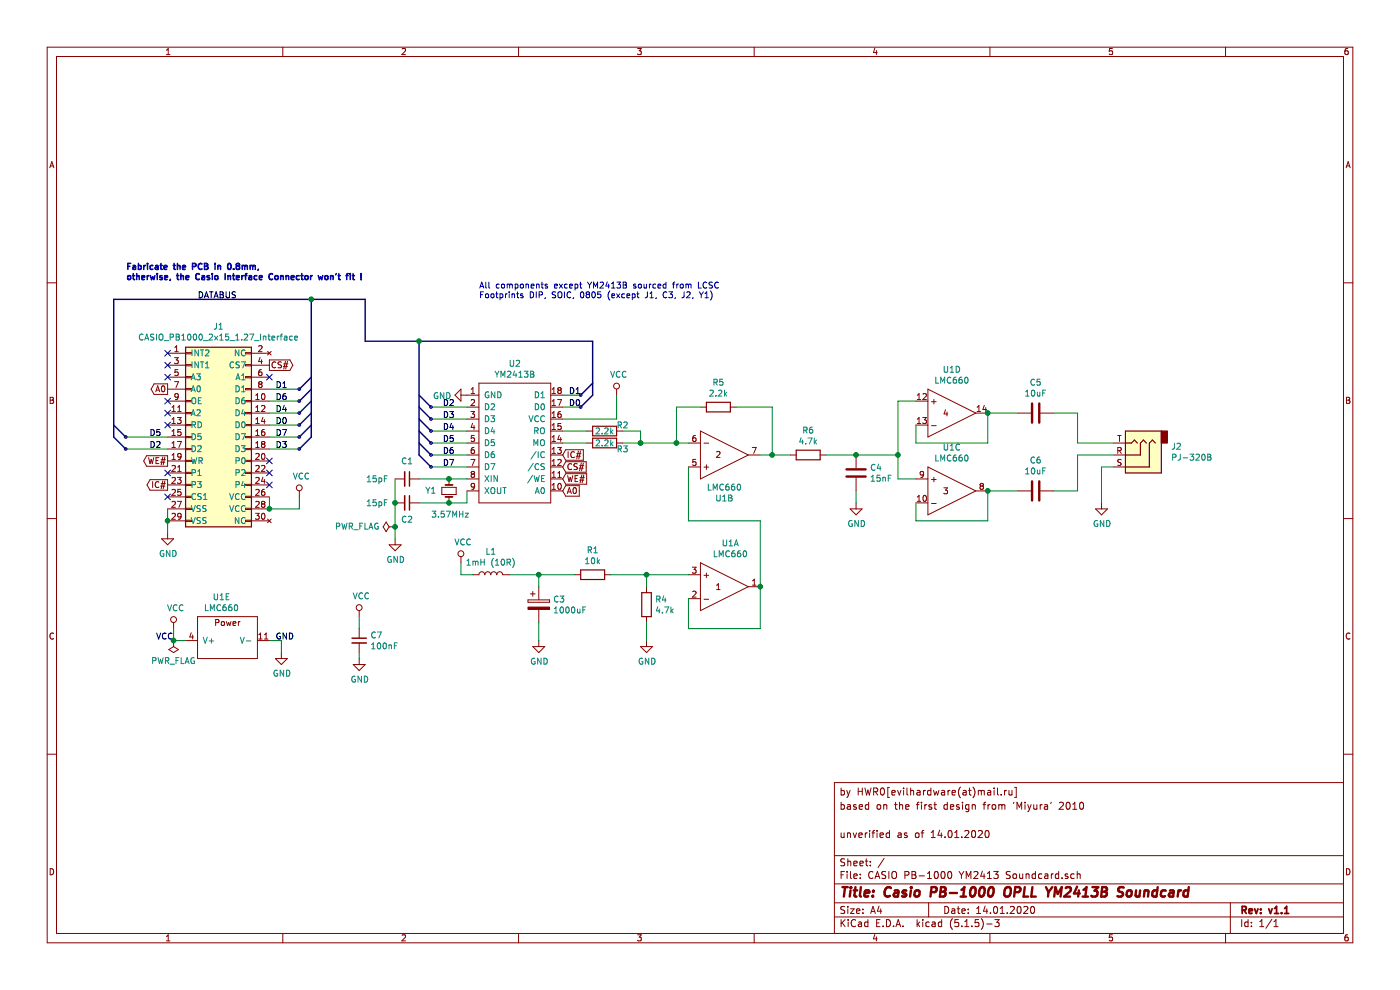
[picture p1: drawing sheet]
EESchema Schematic File Version 4
EELAYER 30 0
EELAYER END
$Descr A4 11693 8268
encoding utf-8
Sheet 1 1
Title "Casio PB-1000 OPLL YM2413B Soundcard"
Date "14.01.2020"
Rev "v1.1"
Comp ""
Comment1 "unverified as of 14.01.2020"
Comment2 ""
Comment3 "based on the first design from 'Miyura' 2010"
Comment4 "by HWR0[evilhardware(at)mail.ru]"
$EndDescr
$Comp
L hwreverse:CASIO_PB1000_2x15_1.27_Interface J1
U 1 1
P 1400 2950
F 0 "J1" H 1825 3175 50  0000 C CNN
F 1 "CASIO_PB1000_2x15_1.27_Interface" H 1825 3084 50  0000 C CNN
F 2 "hwreverse:Connector_Casio_2x15_1.27_SYSBUS" H 1600 2250 50  0001 C CNN
F 3 "" H 1600 2250 50  0001 C CNN
	1    1400 2950
	1    0    0    -1  
$EndComp
$Comp
L hwreverse:YM2413B U2
U 1 1
P 4300 3900
F 0 "U2" H 4300 4765 50  0000 C CNN
F 1 "YM2413B" H 4300 4674 50  0000 C CNN
F 2 "Package_DIP:DIP-18_W7.62mm" H 4300 3450 50  0001 C CNN
F 3 "" H 4300 3900 50  0001 C CNN
	1    4300 3900
	1    0    0    -1  
$EndComp
$Comp
L Device:L L1
U 1 1
P 4100 4800
F 0 "L1" V 4290 4800 50  0000 C CNN
F 1 "1mH (10R)" V 4199 4800 50  0000 C CNN
F 2 "Inductor_SMD:L_0805_2012Metric_Pad1.15x1.40mm_HandSolder" H 4100 4800 50  0001 C CNN
F 3 "~" H 4100 4800 50  0001 C CNN
	1    4100 4800
	0    -1   -1   0   
$EndComp
$Comp
L Device:R R4
U 1 1
P 5400 5050
F 0 "R4" H 5470 5096 50  0000 L CNN
F 1 "4.7k" H 5470 5005 50  0000 L CNN
F 2 "Resistor_SMD:R_0805_2012Metric_Pad1.15x1.40mm_HandSolder" V 5330 5050 50  0001 C CNN
F 3 "~" H 5400 5050 50  0001 C CNN
	1    5400 5050
	1    0    0    -1  
$EndComp
$Comp
L Device:R R1
U 1 1
P 4950 4800
F 0 "R1" V 4743 4800 50  0000 C CNN
F 1 "10k" V 4834 4800 50  0000 C CNN
F 2 "Resistor_SMD:R_0805_2012Metric_Pad1.15x1.40mm_HandSolder" V 4880 4800 50  0001 C CNN
F 3 "~" H 4950 4800 50  0001 C CNN
	1    4950 4800
	0    1    1    0   
$EndComp
$Comp
L Device:R R2
U 1 1
P 5050 3600
F 0 "R2" V 5000 3750 50  0000 C CNN
F 1 "2.2k" V 5050 3600 50  0000 C CNN
F 2 "Resistor_SMD:R_0805_2012Metric_Pad1.15x1.40mm_HandSolder" V 4980 3600 50  0001 C CNN
F 3 "~" H 5050 3600 50  0001 C CNN
	1    5050 3600
	0    1    1    0   
$EndComp
$Comp
L Device:R R3
U 1 1
P 5050 3700
F 0 "R3" V 5100 3850 50  0000 C CNN
F 1 "2.2k" V 5050 3700 50  0000 C CNN
F 2 "Resistor_SMD:R_0805_2012Metric_Pad1.15x1.40mm_HandSolder" V 4980 3700 50  0001 C CNN
F 3 "~" H 5050 3700 50  0001 C CNN
	1    5050 3700
	0    1    1    0   
$EndComp
$Comp
L Device:R R5
U 1 1
P 6000 3400
F 0 "R5" V 5793 3400 50  0000 C CNN
F 1 "2.2k" V 5884 3400 50  0000 C CNN
F 2 "Resistor_SMD:R_0805_2012Metric_Pad1.15x1.40mm_HandSolder" V 5930 3400 50  0001 C CNN
F 3 "~" H 6000 3400 50  0001 C CNN
	1    6000 3400
	0    1    1    0   
$EndComp
$Comp
L Device:R R6
U 1 1
P 6750 3800
F 0 "R6" V 6543 3800 50  0000 C CNN
F 1 "4.7k" V 6634 3800 50  0000 C CNN
F 2 "Resistor_SMD:R_0805_2012Metric_Pad1.15x1.40mm_HandSolder" V 6680 3800 50  0001 C CNN
F 3 "~" H 6750 3800 50  0001 C CNN
	1    6750 3800
	0    1    1    0   
$EndComp
$Comp
L Device:C C6
U 1 1
P 8650 4100
F 0 "C6" V 8902 4100 50  0000 C CNN
F 1 "10uF" V 8811 4100 50  0000 C CNN
F 2 "Capacitor_SMD:C_0805_2012Metric_Pad1.15x1.40mm_HandSolder" H 8688 3950 50  0001 C CNN
F 3 "~" H 8650 4100 50  0001 C CNN
	1    8650 4100
	0    -1   -1   0   
$EndComp
$Comp
L Device:C C4
U 1 1
P 7150 3950
F 0 "C4" H 7265 3996 50  0000 L CNN
F 1 "15nF" H 7265 3905 50  0000 L CNN
F 2 "Capacitor_SMD:C_0805_2012Metric_Pad1.15x1.40mm_HandSolder" H 7188 3800 50  0001 C CNN
F 3 "~" H 7150 3950 50  0001 C CNN
	1    7150 3950
	1    0    0    -1  
$EndComp
$Comp
L Device:C C5
U 1 1
P 8650 3450
F 0 "C5" V 8902 3450 50  0000 C CNN
F 1 "10uF" V 8811 3450 50  0000 C CNN
F 2 "Capacitor_SMD:C_0805_2012Metric_Pad1.15x1.40mm_HandSolder" H 8688 3300 50  0001 C CNN
F 3 "~" H 8650 3450 50  0001 C CNN
	1    8650 3450
	0    -1   -1   0   
$EndComp
$Comp
L Connector:AudioJack3 J2
U 1 1
P 9500 3800
F 0 "J2" H 9220 3733 50  0000 R CNN
F 1 "PJ-320B" H 9220 3824 50  0000 R CNN
F 2 "hwreverse:BOOMELE_PJ-320B" H 9500 3800 50  0001 C CNN
F 3 "~" H 9500 3800 50  0001 C CNN
	1    9500 3800
	-1   0    0    1   
$EndComp
$Comp
L Device:CP C3
U 1 1
P 4500 5050
F 0 "C3" H 4618 5096 50  0000 L CNN
F 1 "1000uF" H 4618 5005 50  0000 L CNN
F 2 "Capacitor_SMD:CP_Elec_10x12.6" H 4538 4900 50  0001 C CNN
F 3 "~" H 4500 5050 50  0001 C CNN
	1    4500 5050
	1    0    0    -1  
$EndComp
$Comp
L hwreverse:LMC660 U1
U 2 1
P 5850 3900
F 0 "U1" H 6050 4165 50  0000 C CNN
F 1 "LMC660" H 6050 4074 50  0000 C CNN
F 2 "hwreverse:SOIC127P600X175-14N" H 6100 3600 50  0001 C CNN
F 3 "" H 6100 3600 50  0001 C CNN
	2    5850 3900
	1    0    0    1   
$EndComp
Wire Wire Line
	4700 3700 4900 3700
Wire Wire Line
	4700 3600 4900 3600
Wire Wire Line
	5200 3600 5350 3600
Wire Wire Line
	5350 3600 5350 3700
Wire Wire Line
	5350 3700 5200 3700
Wire Wire Line
	5350 3700 5650 3700
Connection ~ 5350 3700
Wire Wire Line
	5650 3700 5650 3400
Wire Wire Line
	5650 3400 5850 3400
Connection ~ 5650 3700
Wire Wire Line
	5650 3700 5750 3700
Wire Wire Line
	6150 3400 6450 3400
Wire Wire Line
	6450 3400 6450 3800
Wire Wire Line
	6450 3800 6350 3800
$Comp
L hwreverse:LMC660 U1
U 3 1
P 7750 4000
F 0 "U1" H 7950 4265 50  0000 C CNN
F 1 "LMC660" H 7950 4174 50  0000 C CNN
F 2 "hwreverse:SOIC127P600X175-14N" H 8000 3700 50  0001 C CNN
F 3 "" H 8000 3700 50  0001 C CNN
	3    7750 4000
	1    0    0    -1  
$EndComp
Wire Wire Line
	5750 5000 5750 5250
Wire Wire Line
	5750 5250 6350 5250
Wire Wire Line
	6350 4350 5750 4350
Wire Wire Line
	5750 4350 5750 3900
Wire Wire Line
	4800 4800 4500 4800
Wire Wire Line
	4500 4900 4500 4800
Connection ~ 4500 4800
Wire Wire Line
	4500 4800 4250 4800
Wire Wire Line
	5400 4900 5400 4800
Wire Wire Line
	5400 4800 5100 4800
Wire Wire Line
	5400 5200 5400 5350
$Comp
L Device:Crystal_Small Y1
U 1 1
P 3750 4100
F 0 "Y1" V 3750 4300 50  0000 R CNN
F 1 "3.57MHz" V 3550 4250 50  0000 R CNN
F 2 "Crystal:Crystal_SMD_HC49-SD_HandSoldering" H 3750 4100 50  0001 C CNN
F 3 "~" H 3750 4100 50  0001 C CNN
	1    3750 4100
	0    -1   -1   0   
$EndComp
$Comp
L Device:C_Small C1
U 1 1
P 3400 4000
F 0 "C1" V 3250 4000 50  0000 C CNN
F 1 "15pF" V 3400 3750 50  0000 C CNN
F 2 "Capacitor_SMD:C_0805_2012Metric_Pad1.15x1.40mm_HandSolder" H 3400 4000 50  0001 C CNN
F 3 "~" H 3400 4000 50  0001 C CNN
	1    3400 4000
	0    1    1    0   
$EndComp
$Comp
L Device:C_Small C2
U 1 1
P 3400 4200
F 0 "C2" V 3537 4200 50  0000 C CNN
F 1 "15pF" V 3400 3950 50  0000 C CNN
F 2 "Capacitor_SMD:C_0805_2012Metric_Pad1.15x1.40mm_HandSolder" H 3400 4200 50  0001 C CNN
F 3 "~" H 3400 4200 50  0001 C CNN
	1    3400 4200
	0    1    1    0   
$EndComp
Wire Wire Line
	3900 4000 3750 4000
Connection ~ 3750 4000
Wire Wire Line
	3750 4000 3500 4000
Wire Wire Line
	3500 4200 3750 4200
Wire Wire Line
	3750 4200 3900 4200
Wire Wire Line
	3900 4200 3900 4100
Connection ~ 3750 4200
Wire Wire Line
	3300 4000 3300 4200
Connection ~ 3300 4200
Wire Wire Line
	3300 4200 3300 4400
Wire Wire Line
	3850 4700 3850 4800
Wire Wire Line
	3850 4800 3950 4800
Wire Wire Line
	6450 3800 6600 3800
Connection ~ 6450 3800
Wire Wire Line
	6900 3800 7150 3800
Wire Wire Line
	7150 4100 7150 4200
Wire Wire Line
	7150 3800 7500 3800
Connection ~ 7150 3800
$Comp
L hwreverse:LMC660 U1
U 4 1
P 7750 3350
F 0 "U1" H 7950 3615 50  0000 C CNN
F 1 "LMC660" H 7950 3524 50  0000 C CNN
F 2 "hwreverse:SOIC127P600X175-14N" H 8000 3050 50  0001 C CNN
F 3 "" H 8000 3050 50  0001 C CNN
	4    7750 3350
	1    0    0    -1  
$EndComp
$Comp
L hwreverse:LMC660 U1
U 5 1
P 1650 5250
F 0 "U1" H 1850 5515 50  0000 C CNN
F 1 "LMC660" H 1850 5424 50  0000 C CNN
F 2 "hwreverse:SOIC127P600X175-14N" H 1900 4950 50  0001 C CNN
F 3 "" H 1900 4950 50  0001 C CNN
	5    1650 5250
	1    0    0    -1  
$EndComp
$Comp
L hwreverse:LMC660 U1
U 1 1
P 5850 4800
F 0 "U1" H 6100 5065 50  0000 C CNN
F 1 "LMC660" H 6100 4974 50  0000 C CNN
F 2 "hwreverse:SOIC127P600X175-14N" H 6100 4500 50  0001 C CNN
F 3 "" H 6100 4500 50  0001 C CNN
	1    5850 4800
	1    0    0    -1  
$EndComp
Wire Wire Line
	7650 4000 7500 4000
Wire Wire Line
	7500 4000 7500 3800
Wire Wire Line
	7500 3800 7500 3350
Wire Wire Line
	7500 3350 7650 3350
Connection ~ 7500 3800
Wire Wire Line
	7650 3550 7650 3700
Wire Wire Line
	7650 3700 8250 3700
Wire Wire Line
	8250 3700 8250 3450
Wire Wire Line
	7650 4200 7650 4350
Wire Wire Line
	7650 4350 8250 4350
Wire Wire Line
	8250 4350 8250 4100
Wire Wire Line
	8250 3450 8500 3450
Connection ~ 8250 3450
Wire Wire Line
	1550 5350 1450 5350
Wire Wire Line
	1450 5350 1450 5250
$Comp
L power:GND #PWR011
U 1 1
P 7150 4200
F 0 "#PWR011" H 7150 3950 50  0001 C CNN
F 1 "GND" H 7155 4027 50  0000 C CNN
F 2 "" H 7150 4200 50  0001 C CNN
F 3 "" H 7150 4200 50  0001 C CNN
	1    7150 4200
	1    0    0    -1  
$EndComp
$Comp
L power:GND #PWR010
U 1 1
P 5400 5350
F 0 "#PWR010" H 5400 5100 50  0001 C CNN
F 1 "GND" H 5405 5177 50  0000 C CNN
F 2 "" H 5400 5350 50  0001 C CNN
F 3 "" H 5400 5350 50  0001 C CNN
	1    5400 5350
	1    0    0    -1  
$EndComp
$Comp
L power:GND #PWR03
U 1 1
P 2350 5450
F 0 "#PWR03" H 2350 5200 50  0001 C CNN
F 1 "GND" H 2355 5277 50  0000 C CNN
F 2 "" H 2350 5450 50  0001 C CNN
F 3 "" H 2350 5450 50  0001 C CNN
	1    2350 5450
	1    0    0    -1  
$EndComp
Wire Wire Line
	2250 5350 2350 5350
Wire Wire Line
	2350 5350 2350 5450
Wire Wire Line
	1400 4250 1400 4350
Connection ~ 1400 4350
Wire Wire Line
	1400 4350 1400 4450
Wire Wire Line
	2250 4150 2250 4250
Wire Wire Line
	2250 4250 2500 4250
Wire Wire Line
	2500 4250 2500 4150
Connection ~ 2250 4250
Wire Wire Line
	9300 3800 9000 3800
Wire Wire Line
	9000 3800 9000 4100
Wire Wire Line
	9000 4100 8800 4100
Wire Wire Line
	8800 3450 9000 3450
Wire Wire Line
	9000 3450 9000 3700
Wire Wire Line
	9000 3700 9300 3700
Wire Wire Line
	9300 3900 9200 3900
Wire Wire Line
	9200 3900 9200 4200
$Comp
L power:GND #PWR012
U 1 1
P 9200 4200
F 0 "#PWR012" H 9200 3950 50  0001 C CNN
F 1 "GND" H 9205 4027 50  0000 C CNN
F 2 "" H 9200 4200 50  0001 C CNN
F 3 "" H 9200 4200 50  0001 C CNN
	1    9200 4200
	1    0    0    -1  
$EndComp
$Comp
L power:GND #PWR07
U 1 1
P 3900 3300
F 0 "#PWR07" H 3900 3050 50  0001 C CNN
F 1 "GND" V 3905 3172 50  0000 R CNN
F 2 "" H 3900 3300 50  0001 C CNN
F 3 "" H 3900 3300 50  0001 C CNN
	1    3900 3300
	0    1    1    0   
$EndComp
$Comp
L power:GND #PWR01
U 1 1
P 1400 4450
F 0 "#PWR01" H 1400 4200 50  0001 C CNN
F 1 "GND" H 1405 4277 50  0000 C CNN
F 2 "" H 1400 4450 50  0001 C CNN
F 3 "" H 1400 4450 50  0001 C CNN
	1    1400 4450
	1    0    0    -1  
$EndComp
$Comp
L power:VCC #PWR04
U 1 1
P 2500 4150
F 0 "#PWR04" H 2500 4000 50  0001 C CNN
F 1 "VCC" H 2517 4323 50  0000 C CNN
F 2 "" H 2500 4150 50  0001 C CNN
F 3 "" H 2500 4150 50  0001 C CNN
	1    2500 4150
	1    0    0    -1  
$EndComp
$Comp
L power:VCC #PWR02
U 1 1
P 1450 5250
F 0 "#PWR02" H 1450 5100 50  0001 C CNN
F 1 "VCC" H 1467 5423 50  0000 C CNN
F 2 "" H 1450 5250 50  0001 C CNN
F 3 "" H 1450 5250 50  0001 C CNN
	1    1450 5250
	1    0    0    -1  
$EndComp
$Comp
L power:VCC #PWR06
U 1 1
P 3850 4700
F 0 "#PWR06" H 3850 4550 50  0001 C CNN
F 1 "VCC" H 3867 4873 50  0000 C CNN
F 2 "" H 3850 4700 50  0001 C CNN
F 3 "" H 3850 4700 50  0001 C CNN
	1    3850 4700
	1    0    0    -1  
$EndComp
$Comp
L power:VCC #PWR09
U 1 1
P 5150 3300
F 0 "#PWR09" H 5150 3150 50  0001 C CNN
F 1 "VCC" H 5167 3473 50  0000 C CNN
F 2 "" H 5150 3300 50  0001 C CNN
F 3 "" H 5150 3300 50  0001 C CNN
	1    5150 3300
	1    0    0    -1  
$EndComp
Wire Wire Line
	4700 3400 4850 3400
Wire Wire Line
	5400 4800 5750 4800
Connection ~ 5400 4800
Wire Wire Line
	4700 3300 4850 3300
Entry Bus Bus
	4850 3400 4950 3300
Entry Bus Bus
	4850 3300 4950 3200
Entry Bus Bus
	3600 3400 3500 3300
Wire Wire Line
	3600 3400 3900 3400
Wire Wire Line
	3600 3500 3900 3500
Wire Wire Line
	3600 3600 3900 3600
Wire Wire Line
	3600 3700 3900 3700
Wire Wire Line
	3600 3800 3900 3800
Wire Wire Line
	3600 3900 3900 3900
Entry Bus Bus
	3600 3500 3500 3400
Entry Bus Bus
	3600 3600 3500 3500
Entry Bus Bus
	3600 3700 3500 3600
Entry Bus Bus
	3600 3800 3500 3700
Entry Bus Bus
	3600 3900 3500 3800
Wire Bus Line
	3500 2850 4950 2850
Wire Wire Line
	2250 3750 2500 3750
Wire Wire Line
	2250 3650 2500 3650
Wire Wire Line
	2250 3550 2500 3550
Wire Wire Line
	2250 3450 2500 3450
Wire Wire Line
	2250 3350 2500 3350
Wire Wire Line
	2250 3250 2500 3250
Wire Wire Line
	1400 3750 1050 3750
Wire Wire Line
	1400 3650 1050 3650
Entry Bus Bus
	2500 3250 2600 3150
Entry Bus Bus
	2500 3350 2600 3250
Entry Bus Bus
	2500 3450 2600 3350
Entry Bus Bus
	2500 3550 2600 3450
Entry Bus Bus
	2500 3650 2600 3550
Entry Bus Bus
	2500 3750 2600 3650
Entry Bus Bus
	1050 3750 950  3650
Entry Bus Bus
	1050 3650 950  3550
Wire Bus Line
	950  2500 2600 2500
Wire Bus Line
	2600 2500 3050 2500
Wire Bus Line
	3050 2500 3050 2850
Wire Bus Line
	3050 2850 3500 2850
Connection ~ 2600 2500
Connection ~ 3500 2850
Text Label 1650 2500 0    50   ~ 0
DATABUS
$Comp
L power:GND #PWR05
U 1 1
P 3300 4500
F 0 "#PWR05" H 3300 4250 50  0001 C CNN
F 1 "GND" H 3305 4327 50  0000 C CNN
F 2 "" H 3300 4500 50  0001 C CNN
F 3 "" H 3300 4500 50  0001 C CNN
	1    3300 4500
	1    0    0    -1  
$EndComp
Text GLabel 4700 3800 2    50   Input ~ 0
IC#
Text GLabel 4700 3900 2    50   Input ~ 0
CS#
Text GLabel 4700 4000 2    50   Input ~ 0
WE#
Text GLabel 4700 4100 2    50   Input ~ 0
A0
Text GLabel 1400 4050 0    50   Output ~ 0
IC#
Text GLabel 1400 3850 0    50   Output ~ 0
WE#
Text GLabel 1400 3250 0    50   Output ~ 0
A0
Text GLabel 2250 3050 2    50   Output ~ 0
CS#
Text Label 2300 3250 0    50   ~ 0
D1
Text Label 2300 3350 0    50   ~ 0
D6
Text Label 2300 3450 0    50   ~ 0
D4
Text Label 2300 3550 0    50   ~ 0
D0
Text Label 2300 3650 0    50   ~ 0
D7
Text Label 2300 3750 0    50   ~ 0
D3
Text Label 1350 3650 2    50   ~ 0
D5
Text Label 1350 3750 2    50   ~ 0
D2
Text Label 3800 3400 2    50   ~ 0
D2
Text Label 3800 3500 2    50   ~ 0
D3
Text Label 3800 3600 2    50   ~ 0
D4
Text Label 3800 3700 2    50   ~ 0
D5
Text Label 3800 3800 2    50   ~ 0
D6
Text Label 3800 3900 2    50   ~ 0
D7
Text Label 4750 3400 0    50   ~ 0
D0
Text Label 4750 3300 0    50   ~ 0
D1
NoConn ~ 1400 2950
NoConn ~ 1400 3050
NoConn ~ 1400 3150
NoConn ~ 1400 3350
NoConn ~ 1400 3450
NoConn ~ 1400 3550
NoConn ~ 2250 3850
NoConn ~ 2250 3950
NoConn ~ 2250 4050
NoConn ~ 2250 3150
NoConn ~ 1400 3950
NoConn ~ 1400 4150
Wire Wire Line
	8250 4100 8500 4100
Wire Wire Line
	4500 5200 4500 5350
$Comp
L power:GND #PWR0101
U 1 1
P 4500 5350
F 0 "#PWR0101" H 4500 5100 50  0001 C CNN
F 1 "GND" H 4505 5177 50  0000 C CNN
F 2 "" H 4500 5350 50  0001 C CNN
F 3 "" H 4500 5350 50  0001 C CNN
	1    4500 5350
	1    0    0    -1  
$EndComp
Wire Wire Line
	4700 3500 5150 3500
Wire Wire Line
	5150 3500 5150 3300
Text Label 2300 5350 0    50   ~ 0
GND
Text Label 1450 5350 2    50   ~ 0
VCC
$Comp
L power:PWR_FLAG #FLG0101
U 1 1
P 1450 5350
F 0 "#FLG0101" H 1450 5425 50  0001 C CNN
F 1 "PWR_FLAG" H 1450 5523 50  0000 C CNN
F 2 "" H 1450 5350 50  0001 C CNN
F 3 "~" H 1450 5350 50  0001 C CNN
	1    1450 5350
	-1   0    0    1   
$EndComp
Connection ~ 1450 5350
$Comp
L power:PWR_FLAG #FLG0102
U 1 1
P 3300 4400
F 0 "#FLG0102" H 3300 4475 50  0001 C CNN
F 1 "PWR_FLAG" V 3300 4527 50  0000 L CNN
F 2 "" H 3300 4400 50  0001 C CNN
F 3 "~" H 3300 4400 50  0001 C CNN
	1    3300 4400
	0    -1   -1   0   
$EndComp
Connection ~ 3300 4400
Wire Wire Line
	3300 4400 3300 4500
Wire Wire Line
	6350 4350 6350 4900
Connection ~ 6350 4900
Wire Wire Line
	6350 4900 6350 5250
Connection ~ 8250 4100
$Comp
L Device:C_Small C7
U 1 1
P 3000 5350
F 0 "C7" H 3092 5396 50  0000 L CNN
F 1 "100nF" H 3092 5305 50  0000 L CNN
F 2 "Capacitor_SMD:C_0805_2012Metric_Pad1.15x1.40mm_HandSolder" H 3000 5350 50  0001 C CNN
F 3 "~" H 3000 5350 50  0001 C CNN
	1    3000 5350
	1    0    0    -1  
$EndComp
Wire Wire Line
	3000 5250 3000 5150
Wire Wire Line
	3000 5450 3000 5500
$Comp
L power:GND #PWR013
U 1 1
P 3000 5500
F 0 "#PWR013" H 3000 5250 50  0001 C CNN
F 1 "GND" H 3005 5327 50  0000 C CNN
F 2 "" H 3000 5500 50  0001 C CNN
F 3 "" H 3000 5500 50  0001 C CNN
	1    3000 5500
	1    0    0    -1  
$EndComp
$Comp
L power:VCC #PWR08
U 1 1
P 3000 5150
F 0 "#PWR08" H 3000 5000 50  0001 C CNN
F 1 "VCC" H 3017 5323 50  0000 C CNN
F 2 "" H 3000 5150 50  0001 C CNN
F 3 "" H 3000 5150 50  0001 C CNN
	1    3000 5150
	1    0    0    -1  
$EndComp
Wire Bus Line
	950  2500 950  3650
Wire Bus Line
	4950 2850 4950 3300
Wire Bus Line
	3500 2850 3500 3800
Wire Bus Line
	2600 2500 2600 3650
Text Notes 4000 2500 0    50   ~ 0
All components except YM2413B sourced from LCSC\nFootprints DIP, SOIC, 0805 (except J1, C3, J2, Y1)
Text Notes 1050 2350 0    50   ~ 10
Fabricate the PCB in 0.8mm, \notherwise, the Casio Interface Connector won't fit !
$EndSCHEMATC
